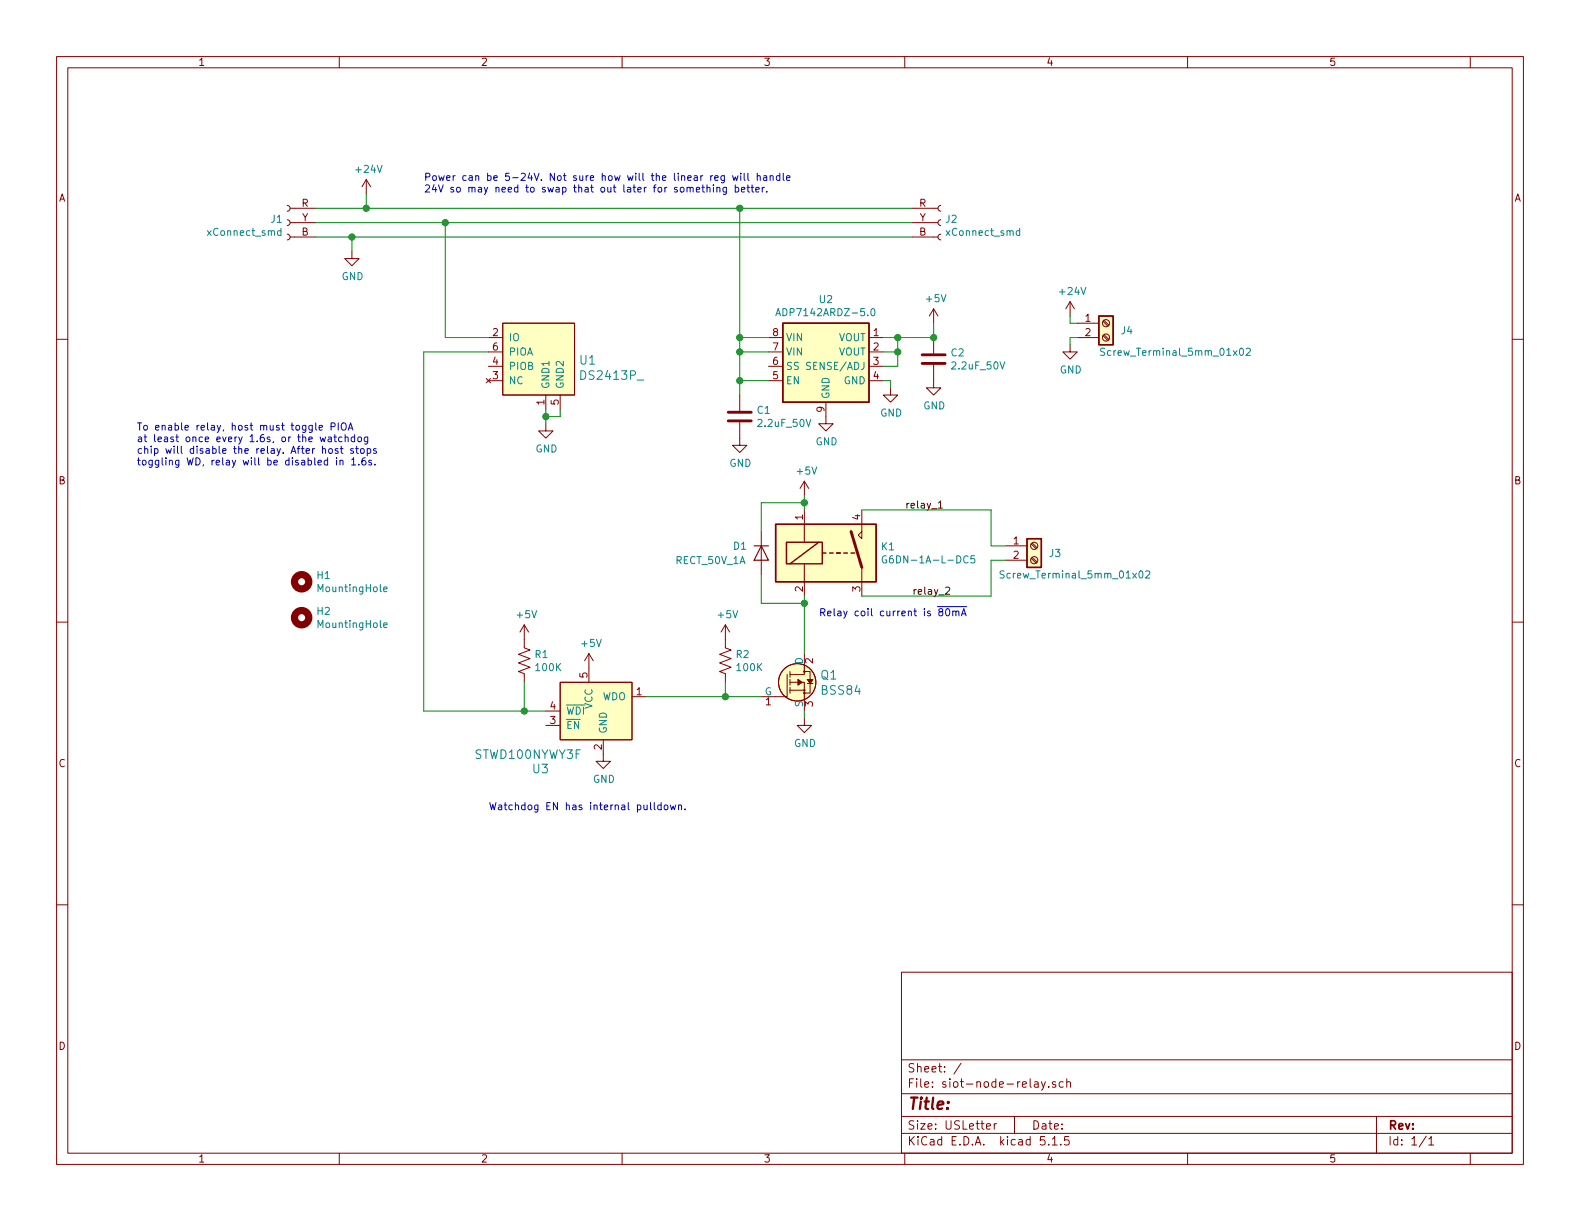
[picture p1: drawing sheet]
EESchema Schematic File Version 4
LIBS:siot-node-relay-cache
EELAYER 30 0
EELAYER END
$Descr USLetter 11000 8500
encoding utf-8
Sheet 1 1
Title ""
Date ""
Rev ""
Comp ""
Comment1 ""
Comment2 ""
Comment3 ""
Comment4 ""
$EndDescr
$Comp
L bec-connector:xConnect_smd J2
U 1 1
P 6550 1550
F 0 "J2" H 6578 1576 50  0000 L CNN
F 1 "xConnect_smd" H 6578 1485 50  0000 L CNN
F 2 "BEC:xConnect_smd" H 6500 1300 50  0001 C CNN
F 3 "~" H 6550 1550 50  0001 C CNN
	1    6550 1550
	1    0    0    -1  
$EndComp
Wire Wire Line
	2200 1450 2550 1450
Wire Wire Line
	2200 1550 3100 1550
Wire Wire Line
	2200 1650 2450 1650
$Comp
L dk_Specialized-ICs:DS2413P_ U1
U 1 1
P 3700 2450
F 0 "U1" H 4028 2395 60  0000 L CNN
F 1 "DS2413P_" H 4028 2289 60  0000 L CNN
F 2 "digikey-footprints:LSOJ-6_W3.76mm" H 3900 2650 60  0001 L CNN
F 3 "https://datasheets.maximintegrated.com/en/ds/DS2413.pdf" H 3900 2750 60  0001 L CNN
F 4 "DS2413P+-ND" H 3900 2850 60  0001 L CNN "Digi-Key_PN"
F 5 "DS2413P+" H 3900 2950 60  0001 L CNN "MPN"
F 6 "Integrated Circuits (ICs)" H 3900 3050 60  0001 L CNN "Category"
F 7 "Specialized ICs" H 3900 3150 60  0001 L CNN "Family"
F 8 "https://datasheets.maximintegrated.com/en/ds/DS2413.pdf" H 3900 3250 60  0001 L CNN "DK_Datasheet_Link"
F 9 "/product-detail/en/maxim-integrated/DS2413P-/DS2413P--ND/1197421" H 3900 3350 60  0001 L CNN "DK_Detail_Page"
F 10 "IC ADDRESSABLE SWITCH 6TSOC" H 3900 3450 60  0001 L CNN "Description"
F 11 "Maxim Integrated" H 3900 3550 60  0001 L CNN "Manufacturer"
F 12 "Active" H 3900 3650 60  0001 L CNN "Status"
	1    3700 2450
	1    0    0    -1  
$EndComp
$Comp
L bec-connector:xConnect_smd J1
U 1 1
P 2000 1550
F 0 "J1" H 2028 1576 50  0000 L CNN
F 1 "xConnect_smd" H 2028 1485 50  0000 L CNN
F 2 "BEC:xConnect_smd" H 1950 1300 50  0001 C CNN
F 3 "~" H 2000 1550 50  0001 C CNN
	1    2000 1550
	-1   0    0    -1  
$EndComp
$Comp
L power:GND #PWR0101
U 1 1
P 2450 1750
F 0 "#PWR0101" H 2450 1500 50  0001 C CNN
F 1 "GND" H 2455 1577 50  0000 C CNN
F 2 "" H 2450 1750 50  0001 C CNN
F 3 "" H 2450 1750 50  0001 C CNN
	1    2450 1750
	1    0    0    -1  
$EndComp
$Comp
L power:GND #PWR0102
U 1 1
P 3800 2950
F 0 "#PWR0102" H 3800 2700 50  0001 C CNN
F 1 "GND" H 3805 2777 50  0000 C CNN
F 2 "" H 3800 2950 50  0001 C CNN
F 3 "" H 3800 2950 50  0001 C CNN
	1    3800 2950
	1    0    0    -1  
$EndComp
Wire Wire Line
	3800 2850 3800 2900
Wire Wire Line
	3800 2900 3900 2900
Wire Wire Line
	3900 2900 3900 2850
Connection ~ 3800 2900
Wire Wire Line
	3800 2900 3800 2950
Wire Wire Line
	2450 1650 2450 1750
Connection ~ 2450 1650
Wire Wire Line
	2450 1650 6350 1650
Wire Wire Line
	3100 1550 3100 2350
Wire Wire Line
	3100 2350 3400 2350
Connection ~ 3100 1550
Wire Wire Line
	3100 1550 6350 1550
$Comp
L bec-power:ADP7142ARDZ-5.0 U2
U 1 1
P 5750 2450
F 0 "U2" H 5750 2817 50  0000 C CNN
F 1 "ADP7142ARDZ-5.0" H 5750 2726 50  0000 C CNN
F 2 "BEC:SOIC-8-1EP_3.9x4.9mm_P1.27mm_EP2.29x3mm_ThermalVias" H 5800 3050 50  0001 C CIN
F 3 "https://www.analog.com/media/en/technical-documentation/data-sheets/ADP7142.pdf" H 5750 1950 50  0001 C CNN
F 4 "Analog Devices" H 5750 2950 50  0001 C CNN "Manufacturer"
F 5 "ADP7142ARDZ-5.0" H 5750 2850 50  0001 C CNN "MPN"
	1    5750 2450
	-1   0    0    -1  
$EndComp
Wire Wire Line
	5150 1450 5150 2350
Wire Wire Line
	5150 2350 5350 2350
Connection ~ 5150 1450
Wire Wire Line
	5150 1450 6350 1450
Wire Wire Line
	5150 2350 5150 2450
Wire Wire Line
	5150 2450 5350 2450
Connection ~ 5150 2350
Wire Wire Line
	5150 2450 5150 2650
Wire Wire Line
	5150 2650 5350 2650
Connection ~ 5150 2450
$Comp
L power:+5V #PWR0103
U 1 1
P 6500 2250
F 0 "#PWR0103" H 6500 2100 50  0001 C CNN
F 1 "+5V" H 6515 2423 50  0000 C CNN
F 2 "" H 6500 2250 50  0001 C CNN
F 3 "" H 6500 2250 50  0001 C CNN
	1    6500 2250
	1    0    0    -1  
$EndComp
Wire Wire Line
	6150 2350 6250 2350
Wire Wire Line
	6500 2350 6500 2250
$Comp
L bec-passive:2.2uF_50V C2
U 1 1
P 6500 2500
F 0 "C2" H 6615 2546 50  0000 L CNN
F 1 "2.2uF_50V" H 6615 2455 50  0000 L CNN
F 2 "Capacitor_SMD:C_0603_1608Metric" H 7300 2700 50  0001 C CNN
F 3 "https://product.tdk.com/info/en/catalog/datasheets/mlcc_commercial_midvoltage_en.pdf" H 6500 2500 50  0001 C CNN
F 4 "GRM188R61H225ME11J" H 7100 2600 50  0001 C CNN "MPN"
F 5 "Murata" H 6950 2800 50  0001 C CNN "Manufacturer"
	1    6500 2500
	1    0    0    -1  
$EndComp
$Comp
L bec-passive:2.2uF_50V C1
U 1 1
P 5150 2900
F 0 "C1" H 5265 2946 50  0000 L CNN
F 1 "2.2uF_50V" H 5265 2855 50  0000 L CNN
F 2 "Capacitor_SMD:C_0603_1608Metric" H 5950 3100 50  0001 C CNN
F 3 "https://product.tdk.com/info/en/catalog/datasheets/mlcc_commercial_midvoltage_en.pdf" H 5150 2900 50  0001 C CNN
F 4 "GRM188R61H225ME11J" H 5750 3000 50  0001 C CNN "MPN"
F 5 "Murata" H 5600 3200 50  0001 C CNN "Manufacturer"
	1    5150 2900
	1    0    0    -1  
$EndComp
$Comp
L power:GND #PWR0104
U 1 1
P 6200 2700
F 0 "#PWR0104" H 6200 2450 50  0001 C CNN
F 1 "GND" H 6205 2527 50  0000 C CNN
F 2 "" H 6200 2700 50  0001 C CNN
F 3 "" H 6200 2700 50  0001 C CNN
	1    6200 2700
	1    0    0    -1  
$EndComp
Wire Wire Line
	6150 2650 6200 2650
Wire Wire Line
	6200 2650 6200 2700
$Comp
L power:GND #PWR0105
U 1 1
P 6500 2650
F 0 "#PWR0105" H 6500 2400 50  0001 C CNN
F 1 "GND" H 6505 2477 50  0000 C CNN
F 2 "" H 6500 2650 50  0001 C CNN
F 3 "" H 6500 2650 50  0001 C CNN
	1    6500 2650
	1    0    0    -1  
$EndComp
Connection ~ 6500 2350
Wire Wire Line
	5150 2650 5150 2750
Connection ~ 5150 2650
$Comp
L power:GND #PWR0106
U 1 1
P 5150 3050
F 0 "#PWR0106" H 5150 2800 50  0001 C CNN
F 1 "GND" H 5155 2877 50  0000 C CNN
F 2 "" H 5150 3050 50  0001 C CNN
F 3 "" H 5150 3050 50  0001 C CNN
	1    5150 3050
	1    0    0    -1  
$EndComp
$Comp
L power:GND #PWR0107
U 1 1
P 5750 2900
F 0 "#PWR0107" H 5750 2650 50  0001 C CNN
F 1 "GND" H 5755 2727 50  0000 C CNN
F 2 "" H 5750 2900 50  0001 C CNN
F 3 "" H 5750 2900 50  0001 C CNN
	1    5750 2900
	1    0    0    -1  
$EndComp
$Comp
L dk_PMIC-Supervisors:STWD100NYWY3F U3
U 1 1
P 4100 4750
F 0 "U3" H 3700 4150 60  0000 L CNN
F 1 "STWD100NYWY3F" H 3300 4250 60  0000 L CNN
F 2 "digikey-footprints:SOT-753" H 4300 4950 60  0001 L CNN
F 3 "http://www.st.com/content/ccc/resource/technical/document/datasheet/06/6a/b3/83/9a/c7/4f/22/CD00176077.pdf/files/CD00176077.pdf/jcr:content/translations/en.CD00176077.pdf" H 4300 5050 60  0001 L CNN
F 4 "497-10058-1-ND" H 4300 5150 60  0001 L CNN "Digi-Key_PN"
F 5 "STWD100NYWY3F" H 4300 5250 60  0001 L CNN "MPN"
F 6 "Integrated Circuits (ICs)" H 4300 5350 60  0001 L CNN "Category"
F 7 "PMIC - Supervisors" H 4300 5450 60  0001 L CNN "Family"
F 8 "http://www.st.com/content/ccc/resource/technical/document/datasheet/06/6a/b3/83/9a/c7/4f/22/CD00176077.pdf/files/CD00176077.pdf/jcr:content/translations/en.CD00176077.pdf" H 4300 5550 60  0001 L CNN "DK_Datasheet_Link"
F 9 "/product-detail/en/stmicroelectronics/STWD100NYWY3F/497-10058-1-ND/2175107" H 4300 5650 60  0001 L CNN "DK_Detail_Page"
F 10 "IC WATCHDOG TIME CIRCUIT SOT23-5" H 4300 5750 60  0001 L CNN "Description"
F 11 "STMicroelectronics" H 4300 5850 60  0001 L CNN "Manufacturer"
F 12 "Active" H 4300 5950 60  0001 L CNN "Status"
	1    4100 4750
	1    0    0    -1  
$EndComp
$Comp
L power:+5V #PWR0108
U 1 1
P 4100 4650
F 0 "#PWR0108" H 4100 4500 50  0001 C CNN
F 1 "+5V" H 4115 4823 50  0000 C CNN
F 2 "" H 4100 4650 50  0001 C CNN
F 3 "" H 4100 4650 50  0001 C CNN
	1    4100 4650
	1    0    0    -1  
$EndComp
$Comp
L power:GND #PWR0109
U 1 1
P 4200 5250
F 0 "#PWR0109" H 4200 5000 50  0001 C CNN
F 1 "GND" H 4205 5077 50  0000 C CNN
F 2 "" H 4200 5250 50  0001 C CNN
F 3 "" H 4200 5250 50  0001 C CNN
	1    4200 5250
	1    0    0    -1  
$EndComp
$Comp
L power:+5V #PWR0110
U 1 1
P 3650 4450
F 0 "#PWR0110" H 3650 4300 50  0001 C CNN
F 1 "+5V" H 3665 4623 50  0000 C CNN
F 2 "" H 3650 4450 50  0001 C CNN
F 3 "" H 3650 4450 50  0001 C CNN
	1    3650 4450
	1    0    0    -1  
$EndComp
Wire Wire Line
	3650 4750 3650 4950
Wire Wire Line
	3650 4950 3800 4950
$Comp
L Device:R_US R1
U 1 1
P 3650 4600
F 0 "R1" H 3718 4646 50  0000 L CNN
F 1 "100K" H 3718 4555 50  0000 L CNN
F 2 "Resistor_SMD:R_0603_1608Metric" V 3690 4590 50  0001 C CNN
F 3 "~" H 3650 4600 50  0001 C CNN
	1    3650 4600
	1    0    0    -1  
$EndComp
Wire Wire Line
	6150 2450 6250 2450
Wire Wire Line
	6250 2450 6250 2350
Connection ~ 6250 2350
Wire Wire Line
	6250 2350 6500 2350
Wire Wire Line
	6250 2450 6250 2550
Wire Wire Line
	6250 2550 6150 2550
Connection ~ 6250 2450
Wire Wire Line
	2950 2450 3400 2450
$Comp
L power:GND #PWR0112
U 1 1
P 5600 5000
F 0 "#PWR0112" H 5600 4750 50  0001 C CNN
F 1 "GND" H 5605 4827 50  0000 C CNN
F 2 "" H 5600 5000 50  0001 C CNN
F 3 "" H 5600 5000 50  0001 C CNN
	1    5600 5000
	1    0    0    -1  
$EndComp
Wire Wire Line
	6900 4150 6900 3900
Wire Wire Line
	6900 3900 7000 3900
Wire Wire Line
	6000 3550 6900 3550
Text Notes 950  3250 0    50   ~ 0
To enable relay, host must toggle PIOA \nat least once every 1.6s, or the watchdog \nchip will disable the relay. After host stops\ntoggling WD, relay will be disabled in 1.6s.
Text Notes 5700 4300 0    50   ~ 0
Relay coil current is ~80mA
Text Notes 2950 1350 0    50   ~ 0
Power can be 5-24V. Not sure how will the linear reg will handle\n24V so may need to swap that out later for something better.
Connection ~ 3650 4950
Text Notes 3400 5650 0    50   ~ 0
Watchdog EN has internal pulldown.
$Comp
L power:+5V #PWR0111
U 1 1
P 5600 3450
F 0 "#PWR0111" H 5600 3300 50  0001 C CNN
F 1 "+5V" H 5615 3623 50  0000 C CNN
F 2 "" H 5600 3450 50  0001 C CNN
F 3 "" H 5600 3450 50  0001 C CNN
	1    5600 3450
	1    0    0    -1  
$EndComp
Wire Wire Line
	5600 3450 5600 3500
Wire Wire Line
	5600 4950 5600 5000
Wire Wire Line
	5600 4150 5600 4200
Wire Wire Line
	2950 4950 3650 4950
$Comp
L bec-diode:RECT_50V_1A D1
U 1 1
P 5300 3850
F 0 "D1" V 5250 4050 50  0000 R CNN
F 1 "RECT_50V_1A" V 5350 4450 50  0000 R CNN
F 2 "Diode_SMD:D_SMA" H 5300 3675 50  0001 C CNN
F 3 "https://www.diodes.com/assets/Datasheets/ds16008.pdf" H 5300 3850 50  0001 C CNN
F 4 "Diodes Inc" H 5314 3594 50  0001 C CNN "Manufacturer"
F 5 "US1M-13-F" H 5322 3510 50  0001 C CNN "MPN"
	1    5300 3850
	0    -1   1    0   
$EndComp
Wire Wire Line
	5600 3500 5300 3500
Wire Wire Line
	5300 3500 5300 3700
Connection ~ 5600 3500
Wire Wire Line
	5600 3500 5600 3550
Wire Wire Line
	5300 4000 5300 4200
Wire Wire Line
	5300 4200 5600 4200
Connection ~ 5600 4200
Wire Wire Line
	5600 4200 5600 4550
$Comp
L dk_Transistors-FETs-MOSFETs-Single:BSS84 Q1
U 1 1
P 5600 4750
F 0 "Q1" H 5708 4803 60  0000 L CNN
F 1 "BSS84" H 5708 4697 60  0000 L CNN
F 2 "digikey-footprints:SOT-23-3" H 5800 4950 60  0001 L CNN
F 3 "https://www.onsemi.com/pub/Collateral/BSS84-D.PDF" H 5800 5050 60  0001 L CNN
F 4 "BSS84CT-ND" H 5800 5150 60  0001 L CNN "Digi-Key_PN"
F 5 "BSS84" H 5800 5250 60  0001 L CNN "MPN"
F 6 "Discrete Semiconductor Products" H 5800 5350 60  0001 L CNN "Category"
F 7 "Transistors - FETs, MOSFETs - Single" H 5800 5450 60  0001 L CNN "Family"
F 8 "https://www.onsemi.com/pub/Collateral/BSS84-D.PDF" H 5800 5550 60  0001 L CNN "DK_Datasheet_Link"
F 9 "/product-detail/en/on-semiconductor/BSS84/BSS84CT-ND/244297" H 5800 5650 60  0001 L CNN "DK_Detail_Page"
F 10 "MOSFET P-CH 50V 130MA SOT-23" H 5800 5750 60  0001 L CNN "Description"
F 11 "ON Semiconductor" H 5800 5850 60  0001 L CNN "Manufacturer"
F 12 "Active" H 5800 5950 60  0001 L CNN "Status"
	1    5600 4750
	1    0    0    -1  
$EndComp
Wire Wire Line
	2950 2450 2950 4950
$Comp
L Device:R_US R2
U 1 1
P 5050 4600
F 0 "R2" H 5118 4646 50  0000 L CNN
F 1 "100K" H 5118 4555 50  0000 L CNN
F 2 "Resistor_SMD:R_0603_1608Metric" V 5090 4590 50  0001 C CNN
F 3 "~" H 5050 4600 50  0001 C CNN
	1    5050 4600
	1    0    0    -1  
$EndComp
$Comp
L power:+5V #PWR0113
U 1 1
P 5050 4450
F 0 "#PWR0113" H 5050 4300 50  0001 C CNN
F 1 "+5V" H 5065 4623 50  0000 C CNN
F 2 "" H 5050 4450 50  0001 C CNN
F 3 "" H 5050 4450 50  0001 C CNN
	1    5050 4450
	1    0    0    -1  
$EndComp
Wire Wire Line
	4500 4850 5050 4850
Wire Wire Line
	5050 4750 5050 4850
Connection ~ 5050 4850
Wire Wire Line
	5050 4850 5300 4850
$Comp
L power:+24V #PWR0114
U 1 1
P 2550 1350
F 0 "#PWR0114" H 2550 1200 50  0001 C CNN
F 1 "+24V" H 2565 1523 50  0000 C CNN
F 2 "" H 2550 1350 50  0001 C CNN
F 3 "" H 2550 1350 50  0001 C CNN
	1    2550 1350
	1    0    0    -1  
$EndComp
Wire Wire Line
	2550 1350 2550 1450
Connection ~ 2550 1450
Wire Wire Line
	2550 1450 5150 1450
$Comp
L Mechanical:MountingHole H1
U 1 1
P 2100 4050
F 0 "H1" H 2200 4096 50  0000 L CNN
F 1 "MountingHole" H 2200 4005 50  0000 L CNN
F 2 "MountingHole:MountingHole_3.5mm" H 2100 4050 50  0001 C CNN
F 3 "~" H 2100 4050 50  0001 C CNN
	1    2100 4050
	1    0    0    -1  
$EndComp
$Comp
L Mechanical:MountingHole H2
U 1 1
P 2100 4300
F 0 "H2" H 2200 4346 50  0000 L CNN
F 1 "MountingHole" H 2200 4255 50  0000 L CNN
F 2 "MountingHole:MountingHole_3.5mm" H 2100 4300 50  0001 C CNN
F 3 "~" H 2100 4300 50  0001 C CNN
	1    2100 4300
	1    0    0    -1  
$EndComp
$Comp
L bec-relay:G6DN-1A-L-DC5 K1
U 1 1
P 5800 3850
F 0 "K1" H 6130 3896 50  0000 L CNN
F 1 "G6DN-1A-L-DC5" H 6130 3805 50  0000 L CNN
F 2 "BEC:OMRON-G6DN-1A-L" H 6150 3800 50  0001 L CNN
F 3 "https://www.mouser.com/datasheet/2/307/en-g6dn-838135.pdf" H 5800 3850 50  0001 C CNN
F 4 "G6DN-1A-L DC5" H 5800 3850 50  0001 C CNN "MPN"
F 5 "Omron" H 5800 3850 50  0001 C CNN "Manufacturer"
	1    5800 3850
	1    0    0    -1  
$EndComp
Wire Wire Line
	6000 4150 6900 4150
Wire Wire Line
	6900 3550 6900 3800
Wire Wire Line
	6900 3800 7000 3800
$Comp
L bec-connector:Screw_Terminal_5mm_01x02 J3
U 1 1
P 7200 3900
F 0 "J3" H 7300 3950 50  0000 L CNN
F 1 "Screw_Terminal_5mm_01x02" H 6950 3800 50  0000 L CNN
F 2 "TerminalBlock_Phoenix:TerminalBlock_Phoenix_PT-1,5-2-5.0-H_1x02_P5.00mm_Horizontal" H 7350 4300 50  0001 C CNN
F 3 "https://media.digikey.com/pdf/Data%20Sheets/Phoenix%20Contact%20PDFs/1935174.pdf" H 7200 3900 50  0001 C CNN
F 4 "1935161 " H 7200 4200 50  0001 C CNN "MPN"
F 5 "Phoenix Contact" H 7250 4400 50  0001 C CNN "Manufacturer"
	1    7200 3900
	1    0    0    -1  
$EndComp
$Comp
L bec-connector:Screw_Terminal_5mm_01x02 J4
U 1 1
P 7700 2350
F 0 "J4" H 7800 2400 50  0000 L CNN
F 1 "Screw_Terminal_5mm_01x02" H 7650 2250 50  0000 L CNN
F 2 "TerminalBlock_Phoenix:TerminalBlock_Phoenix_PT-1,5-2-5.0-H_1x02_P5.00mm_Horizontal" H 7850 2750 50  0001 C CNN
F 3 "https://media.digikey.com/pdf/Data%20Sheets/Phoenix%20Contact%20PDFs/1935174.pdf" H 7700 2350 50  0001 C CNN
F 4 "1935161 " H 7700 2650 50  0001 C CNN "MPN"
F 5 "Phoenix Contact" H 7750 2850 50  0001 C CNN "Manufacturer"
	1    7700 2350
	1    0    0    -1  
$EndComp
$Comp
L power:+24V #PWR0115
U 1 1
P 7450 2200
F 0 "#PWR0115" H 7450 2050 50  0001 C CNN
F 1 "+24V" H 7465 2373 50  0000 C CNN
F 2 "" H 7450 2200 50  0001 C CNN
F 3 "" H 7450 2200 50  0001 C CNN
	1    7450 2200
	1    0    0    -1  
$EndComp
$Comp
L power:GND #PWR0116
U 1 1
P 7450 2400
F 0 "#PWR0116" H 7450 2150 50  0001 C CNN
F 1 "GND" H 7455 2227 50  0000 C CNN
F 2 "" H 7450 2400 50  0001 C CNN
F 3 "" H 7450 2400 50  0001 C CNN
	1    7450 2400
	1    0    0    -1  
$EndComp
Wire Wire Line
	7500 2250 7450 2250
Wire Wire Line
	7450 2250 7450 2200
Wire Wire Line
	7450 2400 7450 2350
Wire Wire Line
	7450 2350 7500 2350
Text Label 6300 3550 0    50   ~ 0
relay_1
Text Label 6350 4150 0    50   ~ 0
relay_2
$EndSCHEMATC
